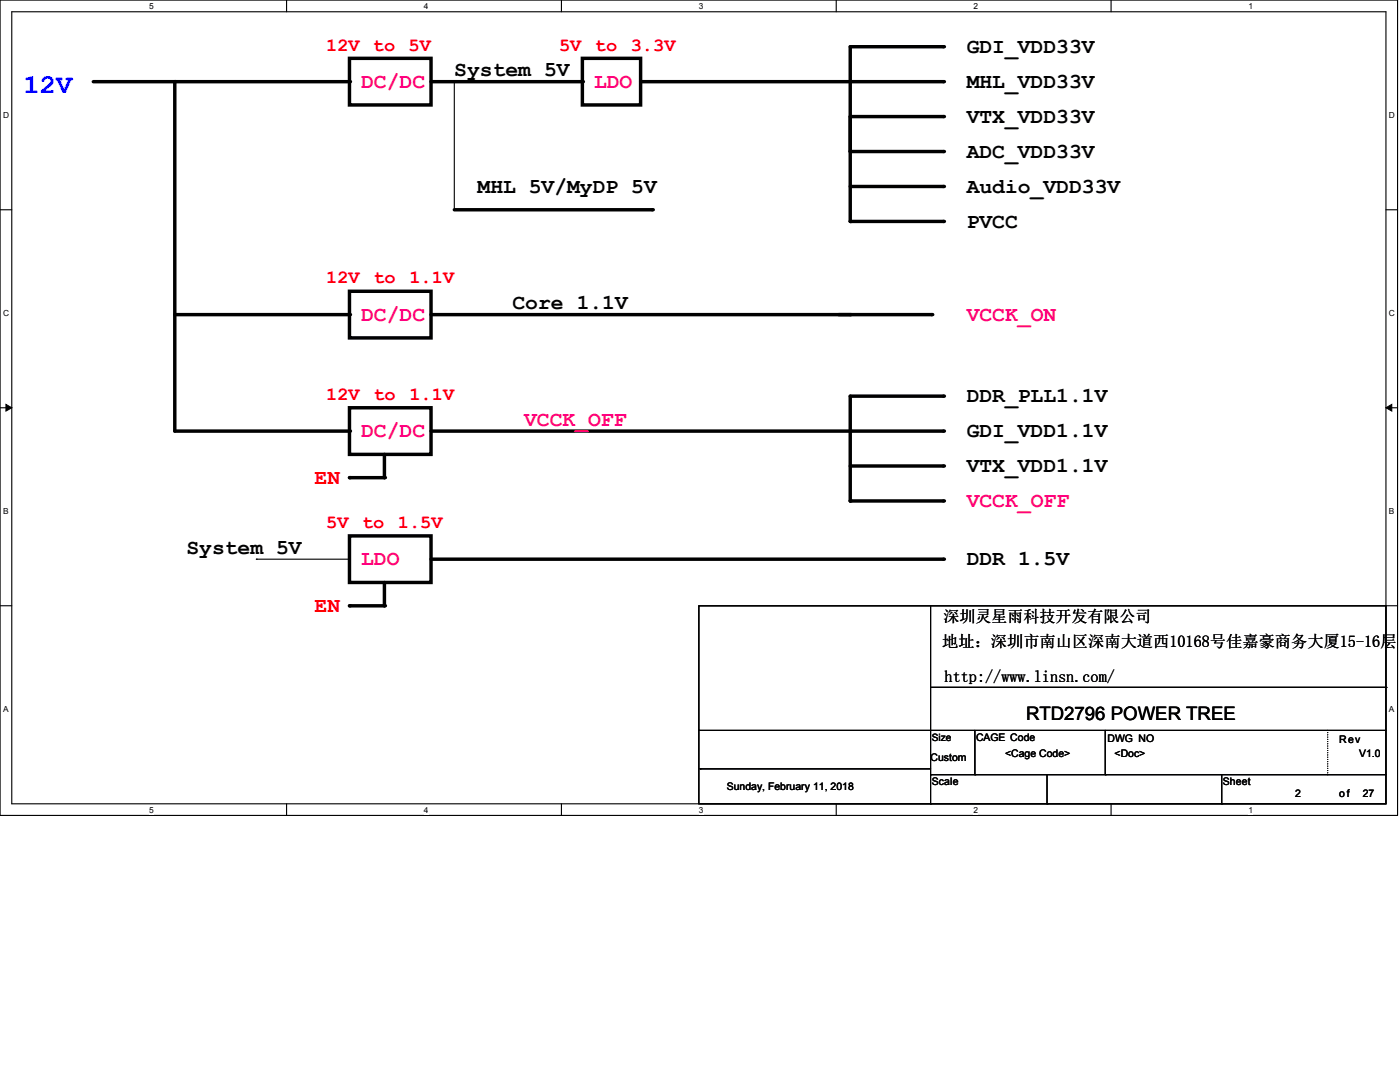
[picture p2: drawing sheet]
<svg xmlns="http://www.w3.org/2000/svg" width="1118mm" height="864mm" viewBox="0 0 1118 864" stroke-linecap="round" stroke-linejoin="round" font-family="sans-serif">
<path d="M0 0h1116v651h-1116zM9 9h1097v633h-1097z" fill="none" stroke="#000" stroke-width=".89"/>
<g fill="#fff">
<path d="M119 1h4v7h-4z"/>
<path d="M119 642h4v8h-4z"/>
</g>
<path d="M229 0v9M229 642v9" fill="none" stroke="#000" stroke-width=".89"/>
<g fill="#fff">
<path d="M338 1h4v7h-4z"/>
<path d="M338 642h4v8h-4z"/>
</g>
<path d="M448 0v9M448 642v9" fill="none" stroke="#000" stroke-width=".89"/>
<g fill="#fff">
<path d="M558 1h4v7h-4z"/>
<path d="M558 642h4v8h-4z"/>
</g>
<path d="M668 0v9M668 642v9" fill="none" stroke="#000" stroke-width=".89"/>
<g fill="#fff">
<path d="M777 1h4v7h-4z"/>
<path d="M777 642h4v8h-4z"/>
</g>
<path d="M887 0v9M887 642v9" fill="none" stroke="#000" stroke-width=".89"/>
<g fill="#fff">
<path d="M997 1h3v7h-3z"/>
<path d="M997 642h3v8h-3z"/>
<path d="M2 88h5v8h-5z"/>
<path d="M1109 88h5v8h-5z"/>
<path d="M2 246h5v8h-5z"/>
<path d="M1109 246h5v8h-5z"/>
</g>
<path d="M0 167h9M1106 167h10" fill="none" stroke="#000" stroke-width=".89"/>
<g fill="#fff">
<path d="M2 404h5v8h-5z"/>
<path d="M1109 404h4v8h-4z"/>
</g>
<path d="M0 325h9M1106 325h10" fill="none" stroke="#000" stroke-width=".89"/>
<path d="M5 323l4 2-4 3zM1106 325l5-2v5z" fill="#000" stroke="#000" stroke-width=".8"/>
<g fill="#fff">
<path d="M2 562h5v8h-5z"/>
<path d="M1109 562h4v8h-4z"/>
</g>
<g fill="none" stroke="#000" stroke-width=".89">
<path d="M363 65v102M205 446h74M0 483h9M558 484h548v158h-548zM743 484v158M1106 483h10M743 549h363M558 583h548M778 583v35M882 583v35M559 614h184M743 618h363"/>
<path d="M836 618v24M975 618v24"/>
</g>
<g fill="none" stroke="#000" stroke-width="2.8">
<path d="M753 37h-74v140h74M279 47h65v37h-65zM465 47h46v37h-46zM74 65h205M140 65v279h139M344 65h121M511 65h242M679 93h74M679 121h74M679 149h74M363 167h158M279 232h65v38h-65z"/>
<path d="M140 251h139M344 251h400M753 316h-74v84h74M279 325h65v38h-65zM344 344h409M307 363v18h-28M679 372h74M279 428h65v37h-65zM344 446h409M307 465v19h-28"/>
</g>
<g fill="#000">
<circle cx="753" cy="37" r="1.4"/>
<circle cx="140" cy="65" r="1.4"/>
<circle cx="279" cy="65" r="1.4"/>
<circle cx="363" cy="65" r=".4"/>
<circle cx="465" cy="65" r="1.4"/>
<circle cx="679" cy="65" r="1.4"/>
<circle cx="753" cy="65" r="1.4"/>
<circle cx="753" cy="93" r="1.4"/>
<circle cx="679" cy="121" r="1.4"/>
<circle cx="753" cy="121" r="1.4"/>
<circle cx="753" cy="149" r="1.4"/>
<circle cx="521" cy="167" r="1.4"/>
<circle cx="679" cy="177" r="1.4"/>
<circle cx="753" cy="177" r="1.4"/>
<circle cx="279" cy="251" r="1.4"/>
<circle cx="679" cy="251" r="1.4"/>
<circle cx="744" cy="251" r="1.4"/>
<circle cx="753" cy="316" r="1.4"/>
<circle cx="279" cy="344" r="1.4"/>
<circle cx="679" cy="344" r="1.4"/>
<circle cx="753" cy="344" r="1.4"/>
<circle cx="753" cy="372" r="1.4"/>
<circle cx="279" cy="381" r="1.4"/>
<circle cx="307" cy="381" r="1.4"/>
<circle cx="679" cy="400" r="1.4"/>
<circle cx="753" cy="400" r="1.4"/>
<circle cx="205" cy="446" r=".4"/>
<circle cx="753" cy="446" r="1.4"/>
<circle cx="279" cy="484" r="1.4"/>
<circle cx="307" cy="484" r="1.4"/>
<circle cx="1106" cy="549" r=".4"/>
<circle cx="558" cy="583" r=".4"/>
<circle cx="559" cy="614" r=".4"/>
<circle cx="743" cy="618" r=".4"/>
<circle cx="778" cy="618" r=".4"/>
<circle cx="882" cy="618" r=".4"/>
<circle cx="743" cy="642" r=".4"/>
<circle cx="836" cy="642" r=".4"/>
<circle cx="975" cy="642" r=".4"/>
</g>
<path d="M1060 583v35" fill="none" stroke="#000" stroke-width=".89" stroke-dasharray="0 1.8"/>
<circle cx="1060" cy="618" r=".4" fill="#000" stroke-dasharray="0 1.8"/>
<text font-size="21.7" fill="#00f" x="19" y="74">12V</text>
<g font-size="17">
<text x="772" y="42">GDI_VDD33V</text>
<text x="363" y="61">System 5V</text>
<text x="772" y="70">MHL_VDD33V</text>
<text x="772" y="98">VTX_VDD33V</text>
<text x="772" y="126">ADC_VDD33V</text>
<text x="381" y="154">MHL 5V/MyDP 5V</text>
<text x="772" y="154">Audio_VDD33V</text>
<text x="772" y="182">PVCC</text>
<text x="409" y="247">Core 1.1V</text>
<text x="772" y="321">DDR_PLL1.1V</text>
<text x="772" y="349">GDI_VDD1.1V</text>
<text x="772" y="377">VTX_VDD1.1V</text>
<text x="149" y="442">System 5V</text>
<text x="772" y="451">DDR 1.5V</text>
</g>
<g font-size="17" fill="#ff0080">
<text x="288" y="70">DC/DC</text>
<text x="474" y="70">LDO</text>
<text x="288" y="256">DC/DC</text>
<text x="772" y="256">VCCK_ON</text>
<text x="418" y="340">VCCK_OFF</text>
<text x="288" y="349">DC/DC</text>
<text x="772" y="405">VCCK_OFF</text>
<text x="288" y="451">LDO</text>
</g>
<g font-size="17" fill="#f00">
<text x="251" y="386">EN</text>
<text x="251" y="488">EN</text>
</g>
<g font-size="14.9" fill="#f00">
<text x="260" y="40">12V to</text>
<text x="326" y="40">5V</text>
<text x="446" y="40">5V to</text>
<text x="504" y="40">3.3V</text>
<text x="260" y="226">12V to</text>
<text x="327" y="226">1.1V</text>
<text x="260" y="319">12V to</text>
<text x="327" y="319">1.1V</text>
<text x="260" y="422">5V to</text>
<text x="318" y="422">1.5V</text>
</g>
<text font-size="14.9" x="819" y="575">RTD2796 POWER TREE</text>
<g font-size="13">
<text x="753" y="497">深圳灵星雨科技开发有限公司</text>
<text x="752" y="516">地址：深圳市南山区深南大道西10168号佳嘉豪商务大厦15-16层</text>
<text x="754" y="544">http://www.linsn.com/</text>
</g>
<g font-size="8.3">
<text x="779" y="591">CAGE Code</text>
<text x="884" y="592">DWG NO</text>
<text x="1069" y="593">Rev</text>
<text x="802" y="604">&lt;Cage Code&gt;</text>
<text x="890" y="604">&lt;Doc&gt;</text>
<text x="1085" y="604">V1.0</text>
<text x="743" y="607">Custom</text>
<text x="744" y="627">Scale</text>
<text x="976" y="627">Sheet</text>
<text x="580" y="630">Sunday, February 11, 2018</text>
<text x="1034" y="636">2</text>
<text x="1069" y="636">of</text>
<text x="1088" y="636">27</text>
</g>
<text font-size="8.1" x="744" y="591">Size</text>
<g font-size="6.7">
<text x="119" y="7">5</text>
<text x="338" y="7">4</text>
<text x="558" y="7">3</text>
<text x="777" y="7">2</text>
<text x="997" y="7">1</text>
<text x="2" y="94">D</text>
<text x="1109" y="94">D</text>
<text x="2" y="252">C</text>
<text x="1109" y="252">C</text>
<text x="2" y="410">B</text>
<text x="1109" y="410">B</text>
<text x="2" y="568">A</text>
<text x="1109" y="568">A</text>
<text x="119" y="649">5</text>
<text x="338" y="649">4</text>
<text x="558" y="649">3</text>
<text x="777" y="649">2</text>
<text x="997" y="649">1</text>
</g>
</svg>
